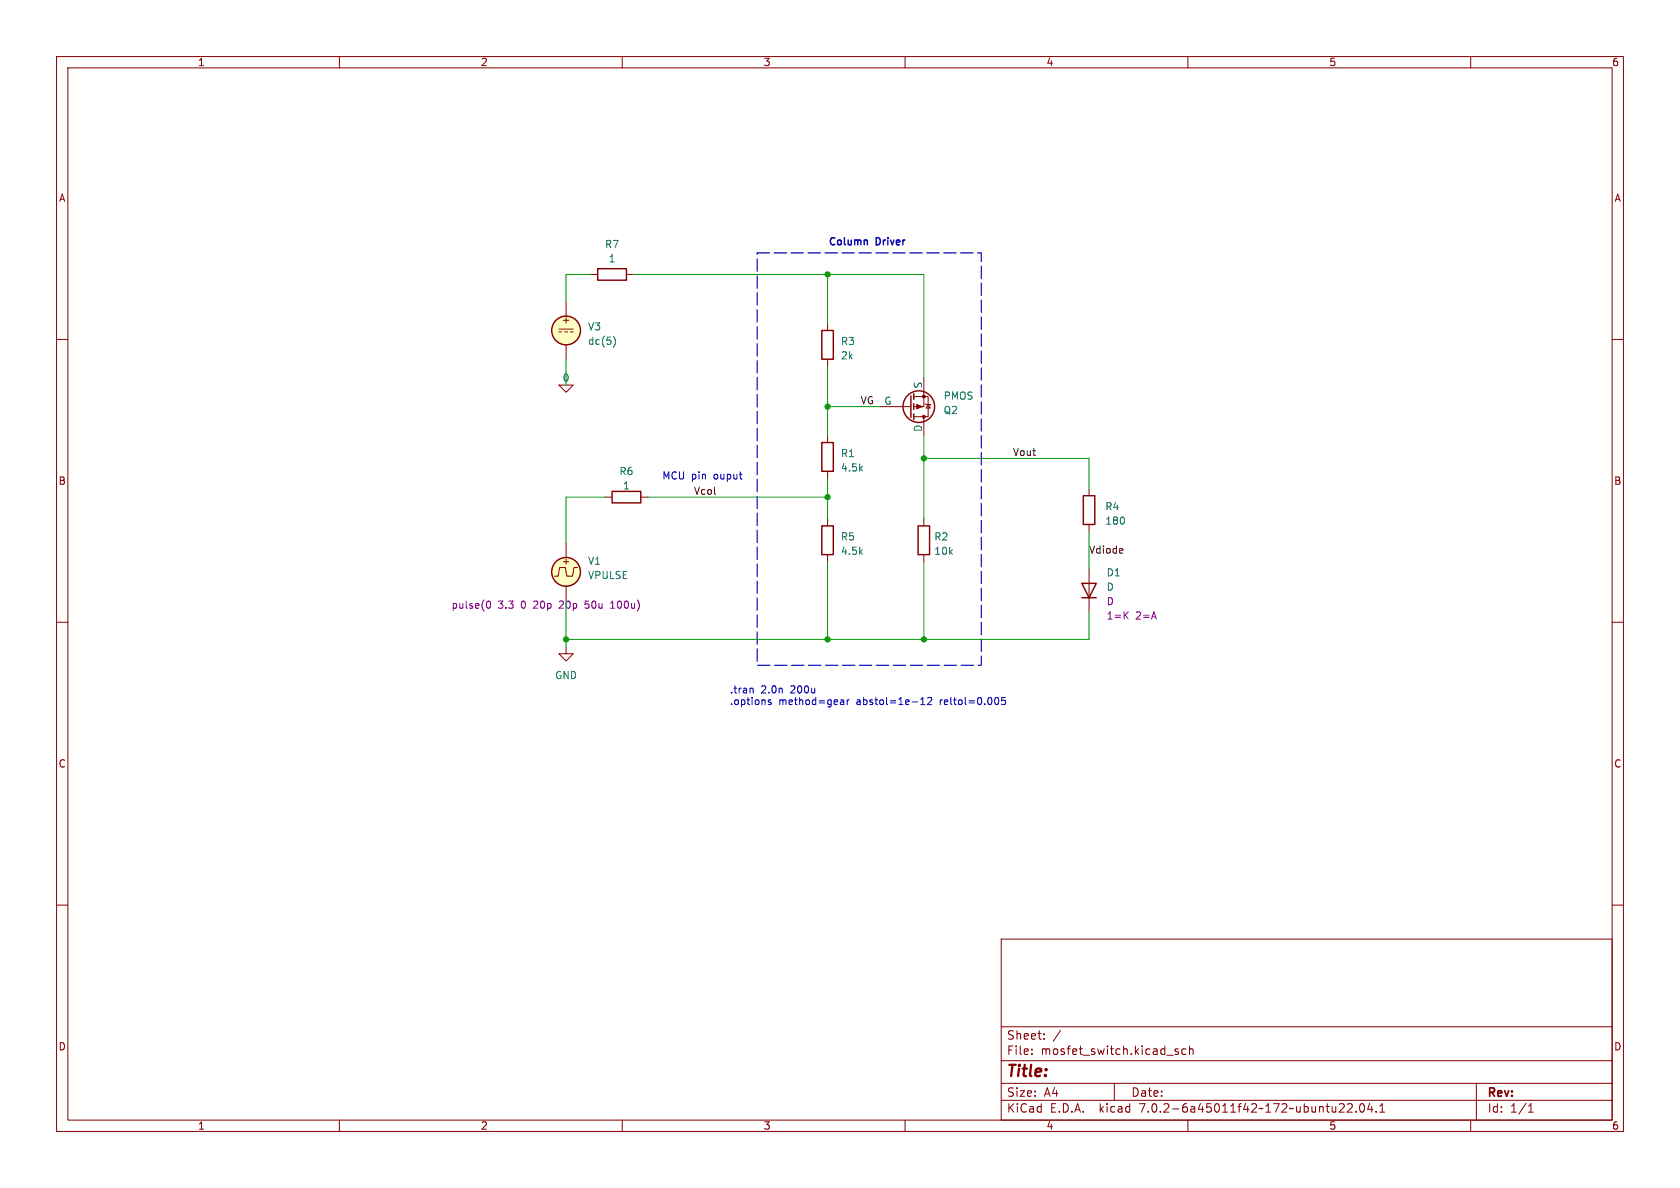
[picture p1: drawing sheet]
(kicad_sch (version 20230121) (generator eeschema)

 (paper "A4")

 (lib_symbols
  (symbol "Device:R" (pin_numbers hide) (pin_names (offset 0)) (in_bom yes) (on_board yes)
   (property "Reference" "R" (at 2.032 0 90) (effects (font (size 1.27 1.27))))
   (property "Value" "R" (at 0 0 90) (effects (font (size 1.27 1.27))))
   (property "Footprint" "" (at -1.778 0 90) (effects (font (size 1.27 1.27)) hide))
   (property "Datasheet" "~" (at 0 0 0) (effects (font (size 1.27 1.27)) hide))
   (symbol "R_0_1"
    (rectangle (start -1.016 -2.54) (end 1.016 2.54) (stroke (width 0.254) (type default)) (fill (type none))))
   (symbol "R_1_1"
    (pin passive line (at 0 3.81 270) (length 1.27) (name "~" (effects (font (size 1.27 1.27)))) (number "1" (effects (font (size 1.27 1.27)))))
    (pin passive line (at 0 -3.81 90) (length 1.27) (name "~" (effects (font (size 1.27 1.27)))) (number "2" (effects (font (size 1.27 1.27)))))))
  (symbol "Simulation_SPICE:0" (power) (pin_names (offset 0)) (in_bom yes) (on_board yes)
   (property "Reference" "#GND" (at 0 -2.54 0) (effects (font (size 1.27 1.27)) hide))
   (property "Value" "0" (at 0 -1.778 0) (effects (font (size 1.27 1.27))))
   (property "Footprint" "" (at 0 0 0) (effects (font (size 1.27 1.27)) hide))
   (property "Datasheet" "~" (at 0 0 0) (effects (font (size 1.27 1.27)) hide))
   (symbol "0_0_1"
    (polyline (pts (xy -1.27 0) (xy 0 -1.27) (xy 1.27 0) (xy -1.27 0)) (stroke (width 0) (type default)) (fill (type none))))
   (symbol "0_1_1"
    (pin power_in line (at 0 0 0) (length 0) hide (name "0" (effects (font (size 1.016 1.016)))) (number "1" (effects (font (size 1.016 1.016)))))))
  (symbol "Simulation_SPICE:D" (pin_numbers hide) (pin_names (offset 1.016) hide) (in_bom yes) (on_board yes)
   (property "Reference" "D" (at 0 2.54 0) (effects (font (size 1.27 1.27))))
   (property "Value" "D" (at 0 -2.54 0) (effects (font (size 1.27 1.27))))
   (property "Footprint" "" (at 0 0 0) (effects (font (size 1.27 1.27)) hide))
   (property "Datasheet" "~" (at 0 0 0) (effects (font (size 1.27 1.27)) hide))
   (property "Sim.Device" "D" (at 0 0 0) (effects (font (size 1.27 1.27))))
   (property "Sim.Pins" "1=K 2=A" (at 0 0 0) (effects (font (size 1.27 1.27))))
   (symbol "D_0_1"
    (polyline (pts (xy -1.27 1.27) (xy -1.27 -1.27)) (stroke (width 0.254) (type default)) (fill (type none)))
    (polyline (pts (xy 1.27 0) (xy -1.27 0)) (stroke (width 0) (type default)) (fill (type none)))
    (polyline (pts (xy 1.27 1.27) (xy 1.27 -1.27) (xy -1.27 0) (xy 1.27 1.27)) (stroke (width 0.254) (type default)) (fill (type none))))
   (symbol "D_1_1"
    (pin passive line (at -3.81 0 0) (length 2.54) (name "K" (effects (font (size 1.27 1.27)))) (number "1" (effects (font (size 1.27 1.27)))))
    (pin passive line (at 3.81 0 180) (length 2.54) (name "A" (effects (font (size 1.27 1.27)))) (number "2" (effects (font (size 1.27 1.27)))))))
  (symbol "Simulation_SPICE:PMOS" (pin_numbers hide) (pin_names (offset 0)) (in_bom yes) (on_board yes)
   (property "Reference" "Q" (at 5.08 1.27 0) (effects (font (size 1.27 1.27)) (justify left)))
   (property "Value" "PMOS" (at 5.08 -1.27 0) (effects (font (size 1.27 1.27)) (justify left)))
   (property "Footprint" "" (at 5.08 2.54 0) (effects (font (size 1.27 1.27)) hide))
   (property "Datasheet" "https://ngspice.sourceforge.io/docs/ngspice-manual.pdf" (at 0 -12.7 0) (effects (font (size 1.27 1.27)) hide))
   (property "Sim.Device" "PMOS" (at 0 -17.145 0) (effects (font (size 1.27 1.27)) hide))
   (property "Sim.Type" "VDMOS" (at 0 -19.05 0) (effects (font (size 1.27 1.27)) hide))
   (property "Sim.Pins" "1=D 2=G 3=S" (at 0 -15.24 0) (effects (font (size 1.27 1.27)) hide))
   (symbol "PMOS_0_1"
    (polyline (pts (xy 0.254 0) (xy -2.54 0)) (stroke (width 0) (type default)) (fill (type none)))
    (polyline (pts (xy 0.254 1.905) (xy 0.254 -1.905)) (stroke (width 0.254) (type default)) (fill (type none)))
    (polyline (pts (xy 0.762 -1.27) (xy 0.762 -2.286)) (stroke (width 0.254) (type default)) (fill (type none)))
    (polyline (pts (xy 0.762 0.508) (xy 0.762 -0.508)) (stroke (width 0.254) (type default)) (fill (type none)))
    (polyline (pts (xy 0.762 2.286) (xy 0.762 1.27)) (stroke (width 0.254) (type default)) (fill (type none)))
    (polyline (pts (xy 2.54 2.54) (xy 2.54 1.778)) (stroke (width 0) (type default)) (fill (type none)))
    (polyline (pts (xy 2.54 -2.54) (xy 2.54 0) (xy 0.762 0)) (stroke (width 0) (type default)) (fill (type none)))
    (polyline (pts (xy 0.762 1.778) (xy 3.302 1.778) (xy 3.302 -1.778) (xy 0.762 -1.778)) (stroke (width 0) (type default)) (fill (type none)))
    (polyline (pts (xy 2.286 0) (xy 1.27 0.381) (xy 1.27 -0.381) (xy 2.286 0)) (stroke (width 0) (type default)) (fill (type outline)))
    (polyline (pts (xy 2.794 -0.508) (xy 2.921 -0.381) (xy 3.683 -0.381) (xy 3.81 -0.254)) (stroke (width 0) (type default)) (fill (type none)))
    (polyline (pts (xy 3.302 -0.381) (xy 2.921 0.254) (xy 3.683 0.254) (xy 3.302 -0.381)) (stroke (width 0) (type default)) (fill (type none)))
    (circle (center 1.651 0) (radius 2.794) (stroke (width 0.254) (type default)) (fill (type none)))
    (circle (center 2.54 -1.778) (radius 0.254) (stroke (width 0) (type default)) (fill (type outline)))
    (circle (center 2.54 1.778) (radius 0.254) (stroke (width 0) (type default)) (fill (type outline))))
   (symbol "PMOS_1_1"
    (pin passive line (at 2.54 5.08 270) (length 2.54) (name "D" (effects (font (size 1.27 1.27)))) (number "1" (effects (font (size 1.27 1.27)))))
    (pin input line (at -5.08 0 0) (length 2.54) (name "G" (effects (font (size 1.27 1.27)))) (number "2" (effects (font (size 1.27 1.27)))))
    (pin passive line (at 2.54 -5.08 90) (length 2.54) (name "S" (effects (font (size 1.27 1.27)))) (number "3" (effects (font (size 1.27 1.27)))))))
  (symbol "Simulation_SPICE:VDC" (pin_numbers hide) (pin_names (offset 0.0254)) (in_bom yes) (on_board yes)
   (property "Reference" "V" (at 2.54 2.54 0) (effects (font (size 1.27 1.27)) (justify left)))
   (property "Value" "1" (at 2.54 0 0) (effects (font (size 1.27 1.27)) (justify left)))
   (property "Footprint" "" (at 0 0 0) (effects (font (size 1.27 1.27)) hide))
   (property "Datasheet" "~" (at 0 0 0) (effects (font (size 1.27 1.27)) hide))
   (property "Sim.Pins" "1=+ 2=-" (at 0 0 0) (effects (font (size 1.27 1.27)) hide))
   (property "Sim.Type" "DC" (at 0 0 0) (effects (font (size 1.27 1.27)) hide))
   (property "Sim.Device" "V" (at 0 0 0) (effects (font (size 1.27 1.27)) (justify left) hide))
   (symbol "VDC_0_0"
    (polyline (pts (xy -1.27 0.254) (xy 1.27 0.254)) (stroke (width 0) (type default)) (fill (type none)))
    (polyline (pts (xy -0.762 -0.254) (xy -1.27 -0.254)) (stroke (width 0) (type default)) (fill (type none)))
    (polyline (pts (xy 0.254 -0.254) (xy -0.254 -0.254)) (stroke (width 0) (type default)) (fill (type none)))
    (polyline (pts (xy 1.27 -0.254) (xy 0.762 -0.254)) (stroke (width 0) (type default)) (fill (type none)))
    (text "+" (at 0 1.905 0) (effects (font (size 1.27 1.27)))))
   (symbol "VDC_0_1"
    (circle (center 0 0) (radius 2.54) (stroke (width 0.254) (type default)) (fill (type background))))
   (symbol "VDC_1_1"
    (pin passive line (at 0 5.08 270) (length 2.54) (name "~" (effects (font (size 1.27 1.27)))) (number "1" (effects (font (size 1.27 1.27)))))
    (pin passive line (at 0 -5.08 90) (length 2.54) (name "~" (effects (font (size 1.27 1.27)))) (number "2" (effects (font (size 1.27 1.27)))))))
  (symbol "Simulation_SPICE:VPULSE" (pin_numbers hide) (pin_names (offset 0.0254)) (in_bom yes) (on_board yes)
   (property "Reference" "V" (at 2.54 2.54 0) (effects (font (size 1.27 1.27)) (justify left)))
   (property "Value" "VPULSE" (at 2.54 0 0) (effects (font (size 1.27 1.27)) (justify left)))
   (property "Footprint" "" (at 0 0 0) (effects (font (size 1.27 1.27)) hide))
   (property "Datasheet" "~" (at 0 0 0) (effects (font (size 1.27 1.27)) hide))
   (property "Sim.Pins" "1=+ 2=-" (at 0 0 0) (effects (font (size 1.27 1.27)) hide))
   (property "Sim.Type" "PULSE" (at 0 0 0) (effects (font (size 1.27 1.27)) hide))
   (property "Sim.Device" "V" (at 0 0 0) (effects (font (size 1.27 1.27)) (justify left) hide))
   (property "Sim.Params" "y1=0 y2=1 td=2n tr=2n tf=2n tw=50n per=100n" (at 2.54 -2.54 0) (effects (font (size 1.27 1.27)) (justify left)))
   (symbol "VPULSE_0_0"
    (polyline (pts (xy -2.032 -0.762) (xy -1.397 -0.762) (xy -1.143 0.762) (xy -0.127 0.762) (xy 0.127 -0.762) (xy 1.143 -0.762) (xy 1.397 0.762) (xy 2.032 0.762)) (stroke (width 0) (type default)) (fill (type none)))
    (text "+" (at 0 1.905 0) (effects (font (size 1.27 1.27)))))
   (symbol "VPULSE_0_1"
    (circle (center 0 0) (radius 2.54) (stroke (width 0.254) (type default)) (fill (type background))))
   (symbol "VPULSE_1_1"
    (pin passive line (at 0 5.08 270) (length 2.54) (name "~" (effects (font (size 1.27 1.27)))) (number "1" (effects (font (size 1.27 1.27)))))
    (pin passive line (at 0 -5.08 90) (length 2.54) (name "~" (effects (font (size 1.27 1.27)))) (number "2" (effects (font (size 1.27 1.27)))))))
  (symbol "power:GND" (power) (pin_names (offset 0)) (in_bom yes) (on_board yes)
   (property "Reference" "#PWR" (at 0 -6.35 0) (effects (font (size 1.27 1.27)) hide))
   (property "Value" "GND" (at 0 -3.81 0) (effects (font (size 1.27 1.27))))
   (property "Footprint" "" (at 0 0 0) (effects (font (size 1.27 1.27)) hide))
   (property "Datasheet" "" (at 0 0 0) (effects (font (size 1.27 1.27)) hide))
   (symbol "GND_0_1"
    (polyline (pts (xy 0 0) (xy 0 -1.27) (xy 1.27 -1.27) (xy 0 -2.54) (xy -1.27 -1.27) (xy 0 -1.27)) (stroke (width 0) (type default)) (fill (type none))))
   (symbol "GND_1_1"
    (pin power_in line (at 0 0 270) (length 0) hide (name "GND" (effects (font (size 1.27 1.27)))) (number "1" (effects (font (size 1.27 1.27))))))))

 (junction (at 100.076 113.03) (diameter 0) (color 0 0 0 0))
 (junction (at 146.304 71.882) (diameter 0) (color 0 0 0 0))
 (junction (at 163.322 81.026) (diameter 0) (color 0 0 0 0))
 (junction (at 146.304 113.03) (diameter 0) (color 0 0 0 0))
 (junction (at 163.322 113.03) (diameter 0) (color 0 0 0 0))
 (junction (at 146.304 87.884) (diameter 0) (color 0 0 0 0))
 (junction (at 146.304 48.514) (diameter 0) (color 0 0 0 0))

 (wire (pts (xy 100.076 113.03) (xy 100.076 114.3)) (stroke (width 0) (type default)))
 (wire (pts (xy 163.322 48.514) (xy 163.322 66.802)) (stroke (width 0) (type default)))
 (wire (pts (xy 192.532 108.204) (xy 192.532 113.03)) (stroke (width 0) (type default)))
 (wire (pts (xy 192.532 81.026) (xy 192.532 86.36)) (stroke (width 0) (type default)))
 (wire (pts (xy 163.322 81.026) (xy 163.322 91.694)) (stroke (width 0) (type default)))
 (wire (pts (xy 146.304 71.882) (xy 146.304 76.962)) (stroke (width 0) (type default)))
 (wire (pts (xy 146.304 87.884) (xy 146.304 91.694)) (stroke (width 0) (type default)))
 (wire (pts (xy 146.304 84.582) (xy 146.304 87.884)) (stroke (width 0) (type default)))
 (wire (pts (xy 106.934 87.884) (xy 100.076 87.884)) (stroke (width 0) (type default)))
 (wire (pts (xy 192.532 93.98) (xy 192.532 100.584)) (stroke (width 0) (type default)))
 (wire (pts (xy 100.076 87.884) (xy 100.076 96.012)) (stroke (width 0) (type default)))
 (wire (pts (xy 146.304 99.314) (xy 146.304 113.03)) (stroke (width 0) (type default)))
 (wire (pts (xy 146.304 48.514) (xy 163.322 48.514)) (stroke (width 0) (type default)))
 (wire (pts (xy 100.076 106.172) (xy 100.076 113.03)) (stroke (width 0) (type default)))
 (wire (pts (xy 163.322 81.026) (xy 192.532 81.026)) (stroke (width 0) (type default)))
 (wire (pts (xy 100.076 63.5) (xy 100.076 68.072)) (stroke (width 0) (type default)))
 (wire (pts (xy 146.304 64.77) (xy 146.304 71.882)) (stroke (width 0) (type default)))
 (wire (pts (xy 146.304 113.03) (xy 163.322 113.03)) (stroke (width 0) (type default)))
 (wire (pts (xy 114.554 87.884) (xy 146.304 87.884)) (stroke (width 0) (type default)))
 (wire (pts (xy 100.076 53.34) (xy 100.076 48.514)) (stroke (width 0) (type default)))
 (wire (pts (xy 163.322 76.962) (xy 163.322 81.026)) (stroke (width 0) (type default)))
 (wire (pts (xy 100.076 48.514) (xy 104.394 48.514)) (stroke (width 0) (type default)))
 (wire (pts (xy 192.532 113.03) (xy 163.322 113.03)) (stroke (width 0) (type default)))
 (wire (pts (xy 146.304 71.882) (xy 155.702 71.882)) (stroke (width 0) (type default)))
 (wire (pts (xy 100.076 113.03) (xy 146.304 113.03)) (stroke (width 0) (type default)))
 (wire (pts (xy 112.014 48.514) (xy 146.304 48.514)) (stroke (width 0) (type default)))
 (wire (pts (xy 163.322 99.314) (xy 163.322 113.03)) (stroke (width 0) (type default)))
 (wire (pts (xy 146.304 57.15) (xy 146.304 48.514)) (stroke (width 0) (type default)))

 (rectangle (start 133.858 44.704) (end 173.482 117.602) (stroke (width 0.2) (type dash)) (fill (type none)))

 (text ".tran 2.0n 200u\n.options method=gear abstol=1e-12 reltol=0.005" (at 129.032 124.714 0) (effects (font (size 1.27 1.27)) (justify left bottom)))
 (text "Column Driver" (at 146.558 43.434 0) (effects (font (size 1.27 1.27) (thickness 0.254) bold) (justify left bottom)))
 (text "MCU pin ouput" (at 117.094 84.836 0) (effects (font (size 1.27 1.27)) (justify left bottom)))

 (label "Vout" (at 179.07 81.026 0) (fields_autoplaced) (effects (font (size 1.27 1.27)) (justify left bottom)))
 (label "VG" (at 152.146 71.882 0) (fields_autoplaced) (effects (font (size 1.27 1.27)) (justify left bottom)))
 (label "Vdiode" (at 192.532 98.298 0) (fields_autoplaced) (effects (font (size 1.27 1.27)) (justify left bottom)))
 (label "Vcol" (at 122.682 87.884 0) (fields_autoplaced) (effects (font (size 1.27 1.27)) (justify left bottom)))

 (symbol (lib_id "Device:R") (at 163.322 95.504 0) (unit 1) (in_bom yes) (on_board yes) (dnp no) (fields_autoplaced)
  (property "Reference" "R2" (at 165.1 94.869 0) (effects (font (size 1.27 1.27)) (justify left)))
  (property "Value" "10k" (at 165.1 97.409 0) (effects (font (size 1.27 1.27)) (justify left)))
  (property "Footprint" "" (at 161.544 95.504 90) (effects (font (size 1.27 1.27)) hide))
  (property "Datasheet" "~" (at 163.322 95.504 0) (effects (font (size 1.27 1.27)) hide)) (pin "1") (pin "2"))

 (symbol (lib_id "Device:R") (at 146.304 95.504 0) (unit 1) (in_bom yes) (on_board yes) (dnp no) (fields_autoplaced)
  (property "Reference" "R5" (at 148.59 94.869 0) (effects (font (size 1.27 1.27)) (justify left)))
  (property "Value" "4.5k" (at 148.59 97.409 0) (effects (font (size 1.27 1.27)) (justify left)))
  (property "Footprint" "" (at 144.526 95.504 90) (effects (font (size 1.27 1.27)) hide))
  (property "Datasheet" "~" (at 146.304 95.504 0) (effects (font (size 1.27 1.27)) hide)) (pin "1") (pin "2"))

 (symbol (lib_id "Simulation_SPICE:PMOS") (at 160.782 71.882 0) (mirror x) (unit 1) (in_bom yes) (on_board yes) (dnp no)
  (property "Reference" "Q2" (at 166.751 72.517 0) (effects (font (size 1.27 1.27)) (justify left)))
  (property "Value" "PMOS" (at 166.751 69.977 0) (effects (font (size 1.27 1.27)) (justify left)))
  (property "Footprint" "" (at 165.862 74.422 0) (effects (font (size 1.27 1.27)) hide))
  (property "Datasheet" "https://ngspice.sourceforge.io/docs/ngspice-manual.pdf" (at 160.782 59.182 0) (effects (font (size 1.27 1.27)) hide))
  (property "Sim.Device" "SUBCKT" (at 160.782 54.737 0) (effects (font (size 1.27 1.27)) hide))
  (property "Sim.Pins" "1=10 2=20 3=30" (at 160.782 56.642 0) (effects (font (size 1.27 1.27)) hide))
  (property "Sim.Library" "DMC2400UV.spice.txt" (at 160.782 71.882 0) (effects (font (size 1.27 1.27)) hide))
  (property "Sim.Name" "DMC2400UV_PMOS" (at 160.782 71.882 0) (effects (font (size 1.27 1.27)) hide)) (pin "1") (pin "2") (pin "3"))

 (symbol (lib_id "Device:R") (at 146.304 80.772 180) (unit 1) (in_bom yes) (on_board yes) (dnp no) (fields_autoplaced)
  (property "Reference" "R1" (at 148.59 80.137 0) (effects (font (size 1.27 1.27)) (justify right)))
  (property "Value" "4.5k" (at 148.59 82.677 0) (effects (font (size 1.27 1.27)) (justify right)))
  (property "Footprint" "" (at 148.082 80.772 90) (effects (font (size 1.27 1.27)) hide))
  (property "Datasheet" "~" (at 146.304 80.772 0) (effects (font (size 1.27 1.27)) hide)) (pin "1") (pin "2"))

 (symbol (lib_id "Device:R") (at 146.304 60.96 0) (unit 1) (in_bom yes) (on_board yes) (dnp no) (fields_autoplaced)
  (property "Reference" "R3" (at 148.59 60.325 0) (effects (font (size 1.27 1.27)) (justify left)))
  (property "Value" "2k" (at 148.59 62.865 0) (effects (font (size 1.27 1.27)) (justify left)))
  (property "Footprint" "" (at 144.526 60.96 90) (effects (font (size 1.27 1.27)) hide))
  (property "Datasheet" "~" (at 146.304 60.96 0) (effects (font (size 1.27 1.27)) hide)) (pin "1") (pin "2"))

 (symbol (lib_id "Simulation_SPICE:0") (at 100.076 68.072 0) (unit 1) (in_bom yes) (on_board yes) (dnp no) (fields_autoplaced)
  (property "Reference" "#GND02" (at 100.076 70.612 0) (effects (font (size 1.27 1.27)) hide))
  (property "Value" "0" (at 100.076 66.802 0) (effects (font (size 1.27 1.27))))
  (property "Footprint" "" (at 100.076 68.072 0) (effects (font (size 1.27 1.27)) hide))
  (property "Datasheet" "~" (at 100.076 68.072 0) (effects (font (size 1.27 1.27)) hide)) (pin "1"))

 (symbol (lib_id "Device:R") (at 192.532 90.17 0) (unit 1) (in_bom yes) (on_board yes) (dnp no) (fields_autoplaced)
  (property "Reference" "R4" (at 195.326 89.535 0) (effects (font (size 1.27 1.27)) (justify left)))
  (property "Value" "180" (at 195.326 92.075 0) (effects (font (size 1.27 1.27)) (justify left)))
  (property "Footprint" "" (at 190.754 90.17 90) (effects (font (size 1.27 1.27)) hide))
  (property "Datasheet" "~" (at 192.532 90.17 0) (effects (font (size 1.27 1.27)) hide)) (pin "1") (pin "2"))

 (symbol (lib_id "Device:R") (at 108.204 48.514 90) (unit 1) (in_bom yes) (on_board yes) (dnp no) (fields_autoplaced)
  (property "Reference" "R7" (at 108.204 43.18 90) (effects (font (size 1.27 1.27))))
  (property "Value" "1" (at 108.204 45.72 90) (effects (font (size 1.27 1.27))))
  (property "Footprint" "" (at 108.204 50.292 90) (effects (font (size 1.27 1.27)) hide))
  (property "Datasheet" "~" (at 108.204 48.514 0) (effects (font (size 1.27 1.27)) hide)) (pin "1") (pin "2"))

 (symbol (lib_id "Simulation_SPICE:VDC") (at 100.076 58.42 0) (unit 1) (in_bom yes) (on_board yes) (dnp no) (fields_autoplaced)
  (property "Reference" "V3" (at 103.886 57.7492 0) (effects (font (size 1.27 1.27)) (justify left)))
  (property "Value" "dc(5)" (at 103.886 60.2892 0) (effects (font (size 1.27 1.27)) (justify left)))
  (property "Footprint" "" (at 100.076 58.42 0) (effects (font (size 1.27 1.27)) hide))
  (property "Datasheet" "~" (at 100.076 58.42 0) (effects (font (size 1.27 1.27)) hide))
  (property "Sim.Pins" "1=+ 2=-" (at 100.076 58.42 0) (effects (font (size 1.27 1.27)) hide))
  (property "Sim.Type" "DC" (at 100.076 58.42 0) (effects (font (size 1.27 1.27)) hide))
  (property "Sim.Device" "V" (at 100.076 58.42 0) (effects (font (size 1.27 1.27)) (justify left) hide)) (pin "1") (pin "2"))

 (symbol (lib_id "Device:R") (at 110.744 87.884 90) (unit 1) (in_bom yes) (on_board yes) (dnp no)
  (property "Reference" "R6" (at 110.744 83.312 90) (effects (font (size 1.27 1.27))))
  (property "Value" "1" (at 110.744 85.852 90) (effects (font (size 1.27 1.27))))
  (property "Footprint" "" (at 110.744 89.662 90) (effects (font (size 1.27 1.27)) hide))
  (property "Datasheet" "~" (at 110.744 87.884 0) (effects (font (size 1.27 1.27)) hide)) (pin "1") (pin "2"))

 (symbol (lib_id "Simulation_SPICE:VPULSE") (at 100.076 101.092 0) (unit 1) (in_bom yes) (on_board yes) (dnp no)
  (property "Reference" "V1" (at 103.886 99.1512 0) (effects (font (size 1.27 1.27)) (justify left)))
  (property "Value" "VPULSE" (at 103.886 101.6912 0) (effects (font (size 1.27 1.27)) (justify left)))
  (property "Footprint" "" (at 100.076 101.092 0) (effects (font (size 1.27 1.27)) hide))
  (property "Datasheet" "~" (at 100.076 101.092 0) (effects (font (size 1.27 1.27)) hide))
  (property "Sim.Pins" "1=+ 2=-" (at 100.076 101.092 0) (effects (font (size 1.27 1.27)) hide))
  (property "Sim.Type" "PULSE" (at 100.076 101.092 0) (effects (font (size 1.27 1.27)) hide))
  (property "Sim.Device" "V" (at 100.076 101.092 0) (effects (font (size 1.27 1.27)) (justify left) hide))
  (property "Sim.Params" "pulse(0 3.3 0 20p 20p 50u 100u)" (at 79.756 106.934 0) (effects (font (size 1.27 1.27)) (justify left))) (pin "1") (pin "2"))

 (symbol (lib_id "power:GND") (at 100.076 114.3 0) (unit 1) (in_bom yes) (on_board yes) (dnp no) (fields_autoplaced)
  (property "Reference" "#PWR01" (at 100.076 120.65 0) (effects (font (size 1.27 1.27)) hide))
  (property "Value" "GND" (at 100.076 119.38 0) (effects (font (size 1.27 1.27))))
  (property "Footprint" "" (at 100.076 114.3 0) (effects (font (size 1.27 1.27)) hide))
  (property "Datasheet" "" (at 100.076 114.3 0) (effects (font (size 1.27 1.27)) hide)) (pin "1"))

 (symbol (lib_id "Simulation_SPICE:D") (at 192.532 104.394 90) (unit 1) (in_bom yes) (on_board yes) (dnp no) (fields_autoplaced)
  (property "Reference" "D1" (at 195.58 101.219 90) (effects (font (size 1.27 1.27)) (justify right)))
  (property "Value" "D" (at 195.58 103.759 90) (effects (font (size 1.27 1.27)) (justify right)))
  (property "Footprint" "" (at 192.532 104.394 0) (effects (font (size 1.27 1.27)) hide))
  (property "Datasheet" "~" (at 192.532 104.394 0) (effects (font (size 1.27 1.27)) hide))
  (property "Sim.Device" "D" (at 195.58 106.299 90) (effects (font (size 1.27 1.27)) (justify right)))
  (property "Sim.Pins" "1=K 2=A" (at 195.58 108.839 90) (effects (font (size 1.27 1.27)) (justify right)))
  (property "Sim.Params" "is=23.4p rs=0 n=3.94" (at 192.532 104.394 0) (effects (font (size 1.27 1.27)) hide)) (pin "1") (pin "2"))

 (sheet_instances (path "" (page "1"))))
